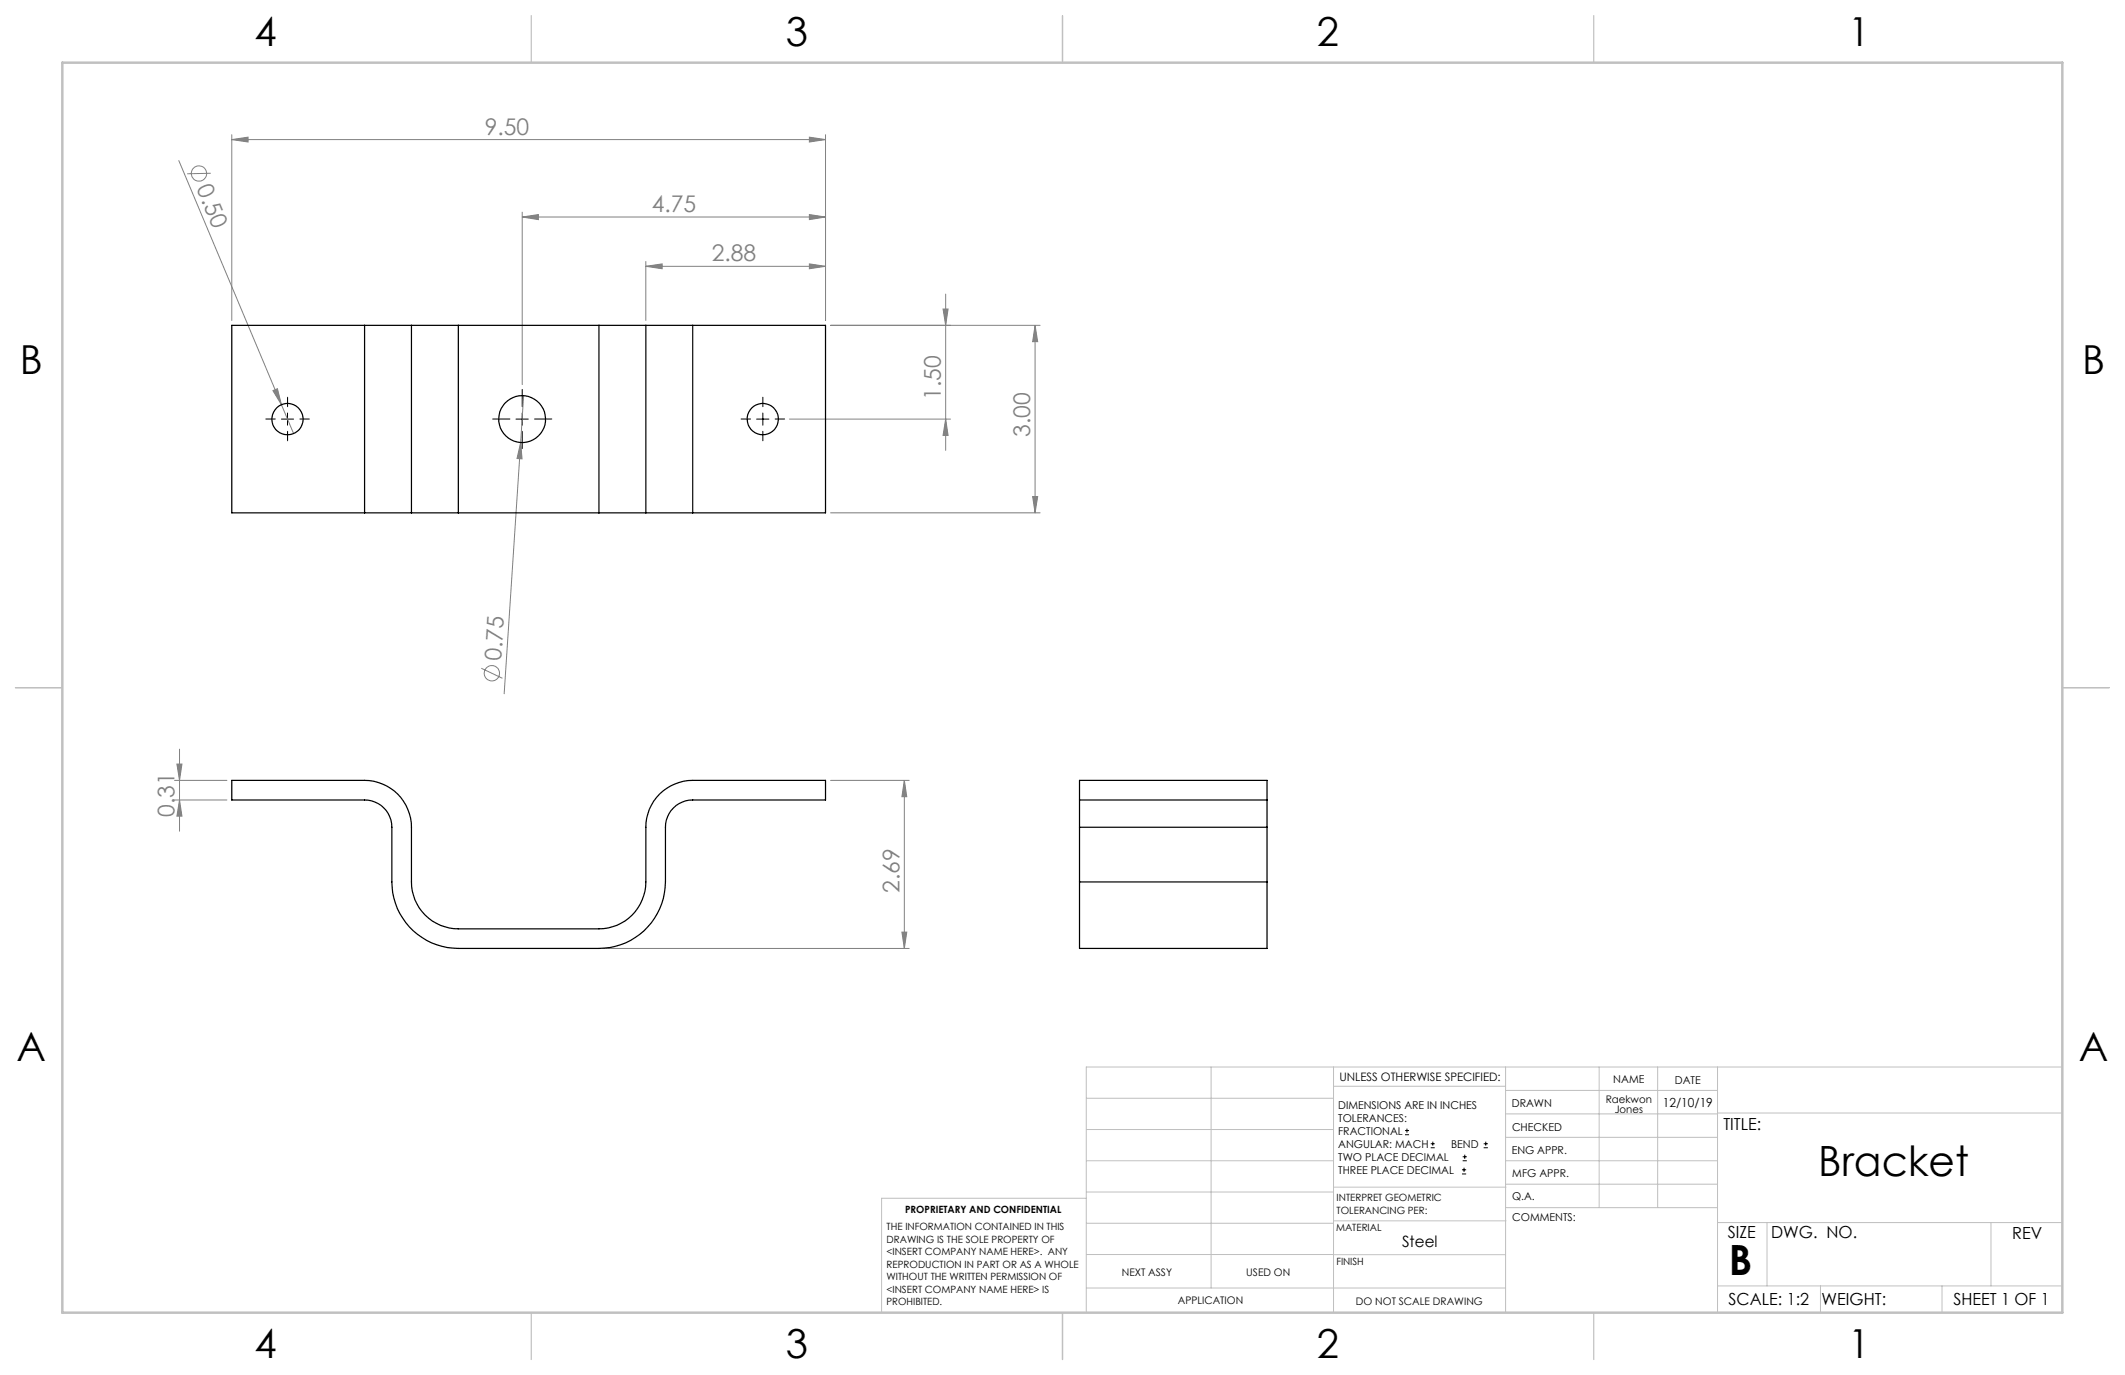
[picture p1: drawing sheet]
<svg xmlns="http://www.w3.org/2000/svg" width="432mm" height="279mm" viewBox="0 0 432 279" stroke-linecap="round" stroke-linejoin="round" font-family="sans-serif">
<g fill="none" stroke="#808080" stroke-width=".2">
<path d="M36.3 32.6l23.4 55.5M42.8 35.2l-4.8 .1M47.1 28.4l3.3-.5v1zM47.1 27.4v37.7M47.1 28.4h120.6M164.5 27.9l3.2 .5-3.2 .5zM167.7 27.4v37.7M106.1 44.1l3.3-.5v1zM106.1 43.1v35M106.1 44.1h61.6M131.2 54.1l3.3-.5v1zM131.2 53.1v12"/>
<path d="M131.2 54.1h36.5M164.5 53.6l3.2 .5-3.2 .5zM164.5 43.6l3.2 .5-3.2 .5zM192.2 59.8v31.7M55.5 79.4l.9-.4 .8 3.2zM168.8 66.1h42.5M191.6 62.8h1.1l-.5 3.3zM210.3 66.1v38.1M210.3 66.1l.6 3.3h-1.1zM105.8 89.9l.3 3.3h-1zM105.8 89.9l-3.4 51.1M106.4 80.4l-.6 9.5"/>
<path d="M160.4 85.2h32.7M192.2 85.2l.5 3.3h-1.1zM168.8 104.2h42.5M209.8 100.9h1.1l-.6 3.3zM97.8 135.8l4.3 2M35.5 158.6h10.6M35.9 155.3h1.1l-.5 3.3zM36.5 152.2v16.7M168.8 158.6h15.9M183.8 158.6v34.1M183.8 158.6l.5 3.3h-1zM35.5 162.6h10.6"/>
<path d="M36.5 162.6l.5 3.2h-1.1zM122.7 192.7h62M183.3 189.4h1l-.5 3.3z"/>
<circle cx="40.4" cy="35.3" r="1.55"/>
<circle cx="99.9" cy="136.8" r="1.55"/>
</g>
<g fill="none" stroke="#000" stroke-width=".2">
<path d="M57.2 85.2h2.5M58.4 83.9v2.5M104.8 85.2h2.6M106.1 83.9v2.5M153.7 85.2h2.5M155 83.9v2.5M285.5 230.6h.8M285.5 229.7h.8M285.9 229.3v.9M290.7 233.2h.8M290.7 232.4h.8M291.1 232v.8"/>
<path d="M297.1 238.5h.8M297.1 237.7h.8M297.2 235.9h.9M297.2 235.1h.9M297.5 237.3v.8M297.6 234.6v.9M301.5 233.2h.8M301.5 232.4h.8M301.9 232v.8"/>
</g>
<path d="M55.9 85.1h-1.9M58.4 82.6v-1.9M58.4 87.6v2M60.9 85.1h2M103.6 85.1h-3.5M106.1 82.6v-3.5M106.1 87.6v3.6M108.6 85.1h3.5M152.5 85.1h-1.9M155 82.6v-1.9M155 87.6v2M157.5 85.1h1.9" fill="none" stroke="#000" stroke-width=".2" stroke-dasharray="15.2 1.3 1.3 1.3"/>
<g fill="none" stroke="#c0c0c0" stroke-width=".2">
<path d="M246.1 216.8v44.9M271 216.8v49.9M305.9 216.8v49.9M324.9 216.8v28.6M336.8 216.8v28.6M349 216.8v49.9M419.1 216.8h-198.4v49.9M220.7 235.9h50.3M220.7 229.5h50.3M220.7 223.2h50.3M271 220.7h34.9M305.9 231.1h43.1"/>
<path d="M305.9 226.3h43.1M305.9 221.6h43.1M305.9 235.9h43.1M349 226.2h70.1M220.7 248.6h50.3M220.7 242.2h50.3M220.7 254.9h50.3M220.7 243.5h-41.6v23.2M271 255h34.9M271 248.1h35M271 241.2h35M305.9 240.6h43.1"/>
<path d="M306 245.4h43M349 248.4h70.1M359.1 248.4v12.9M404.6 248.4v12.9M220.7 261.7h85.2M349 261.3h70.1M369.9 261.3v5.4M394.6 261.3v5.4"/>
</g>
<path d="M108 3.2v9.5M215.9 3.2v9.5M323.8 3.2v9.5M3.1 139.7h9.6M419.1 139.7h9.5M108 266.7v9.6M215.9 266.7v9.6M323.8 266.7v9.6" fill="none" stroke="#c0c0c0" stroke-width=".25"/>
<path d="M12.7 12.7h406.4v254h-406.4z" fill="none" stroke="#c0c0c0" stroke-width=".5"/>
<g fill="#808080">
<path d="M55.5 79.4l.9-.4 .8 3.2z"/>
<path d="M105.8 89.9l.3 3.3h-1z"/>
<path d="M164.5 53.6l3.2 .5-3.2 .5zM131.2 54.1l3.3-.5v1z"/>
<path d="M47.1 28.4l3.3-.5v1zM164.5 27.9l3.2 .5-3.2 .5zM106.1 44.1l3.3-.5v1zM164.5 43.6l3.2 .5-3.2 .5z"/>
<path d="M183.8 158.6l.5 3.3h-1zM183.3 189.4h1l-.5 3.3zM35.9 155.3h1.1l-.5 3.3zM36.5 162.6l.5 3.2h-1.1zM191.6 62.8h1.1l-.5 3.3zM192.2 85.2l.5 3.3h-1.1zM210.3 66.1l.6 3.3h-1.1zM209.8 100.9h1.1l-.6 3.3z"/>
</g>
<g fill="none" stroke="#000" stroke-width=".25">
<path d="M74.1 66.1h9.5M74.1 66.1h-27v38.1h27M74.1 66.1v38.1M83.6 66.1h9.5M83.6 66.1v38.1M93.1 66.1h28.6M93.1 66.1v38.1M121.7 66.1h9.5M121.7 66.1v38.1M131.2 66.1h9.6M131.2 66.1v38.1M140.8 66.1h26.9v38.1h-26.9"/>
<path d="M140.8 66.1v38.1M74.1 104.2h9.5M83.6 104.2h9.5M93.1 104.2h28.6M121.7 104.2h9.5M131.2 104.2h9.6M47.1 158.6h27a9.5 9.5 0 0 1 9.5 9.5v11.1a9.5 9.5 0 0 0 9.5 9.5h28.6a9.5 9.5 0 0 0 9.5-9.5v-11.1a9.5 9.5 0 0 1 9.6-9.5h26.9v4h-26.9a5.5 5.5 0 0 0-5.6 5.5v11.1a13.6 13.6 0 0 1-13.5 13.5h-28.6a13.5 13.5 0 0 1-13.5-13.5v-11.1a5.5 5.5 0 0 0-5.5-5.5h-27zM219.4 162.6v5.5M219.4 179.2v13.5h38.1v-13.5M219.4 162.6v-4h38.1v4M219.4 162.6h38.1M219.4 168.1v11.1"/>
<path d="M219.4 168.1h38.1M219.4 179.2h38.1M257.5 162.6v5.5M257.5 168.1v11.1"/>
<circle cx="58.4" cy="85.2" r="3.2"/>
<circle cx="106.1" cy="85.2" r="4.8"/>
<circle cx="155" cy="85.2" r="3.2"/>
</g>
<g font-size="8.5">
<text x="369.5" y="239">Bracket</text>
<text x="351.3" y="259">B</text>
</g>
<g font-size="8.1">
<text x="51.7" y="9.3">4</text>
<text x="159.7" y="9.3">3</text>
<text x="267.6" y="9.3">2</text>
<text x="375.6" y="9.3">1</text>
<text x="4" y="76">B</text>
<text x="423.1" y="76">B</text>
<text x="3.3" y="215.7">A</text>
<text x="422.4" y="215.7">A</text>
<text x="51.7" y="276">4</text>
<text x="159.7" y="276">3</text>
<text x="267.6" y="276">2</text>
<text x="375.6" y="276">1</text>
</g>
<g font-size="4.7" fill="#808080">
<text x="98.5" y="27.3">9.50</text>
<text x="39.9" y="38.3" transform="rotate(67 39.9 38.3)">0.50</text>
<text x="132.4" y="43.1">4.75</text>
<text x="144.6" y="53.1">2.88</text>
<text x="191.2" y="81.2" transform="rotate(-90 191.2 81.2)">1.50</text>
<text x="209.3" y="88.8" transform="rotate(-90 209.3 88.8)">3.00</text>
<text x="101.8" y="134.3" transform="rotate(-86 101.8 134.3)">0.75</text>
<text x="35.5" y="166" transform="rotate(-90 35.5 166)">0.31</text>
<text x="182.8" y="181.5" transform="rotate(-90 182.8 181.5)">2.69</text>
</g>
<g font-size="3.4">
<text x="350.2" y="229.5">TITLE:</text>
<text x="351.1" y="251.6">SIZE</text>
<text x="359.9" y="251.6">DWG. NO.</text>
<text x="408.9" y="251.7">REV</text>
<text x="351.2" y="265.2">SCALE: 1:2</text>
<text x="370.1" y="265.3">WEIGHT:</text>
<text x="396.9" y="265.2">SHEET 1 OF 1</text>
</g>
<text font-size="3.2" x="284.9" y="253.3">Steel</text>
<text font-size="2.5" x="337.9" y="224.9">12/10/19</text>
<text font-size="2.4" x="272.2" y="219.7">UNLESS OTHERWISE SPECIFIED:</text>
<g font-size="2.2">
<text x="327.8" y="220.1">NAME</text>
<text x="340.3" y="220.2">DATE</text>
<text x="271.9" y="225.3">DIMENSIONS ARE IN INCHES</text>
<text x="271.9" y="227.9">TOLERANCES:</text>
<text x="307.2" y="224.9">DRAWN</text>
<text x="271.9" y="230.6">FRACTIONAL</text>
<text x="271.9" y="233.2">ANGULAR: MACH</text>
<text x="294.9" y="233.2">BEND</text>
<text x="307.3" y="229.8">CHECKED</text>
<text x="271.9" y="235.9">TWO PLACE DECIMAL</text>
<text x="271.9" y="238.5">THREE PLACE DECIMAL</text>
<text x="307.2" y="234.5">ENG APPR.</text>
<text x="307.3" y="239.2">MFG APPR.</text>
<text x="307.3" y="243.9">Q.A.</text>
<text x="307.3" y="248.1">COMMENTS:</text>
</g>
<g font-size="2.1">
<text x="326.3" y="224.1">Raekwon</text>
<text x="328.1" y="226.2">Jones</text>
<text x="227.9" y="259.2">NEXT ASSY</text>
<text x="253.3" y="259.2">USED ON</text>
<text x="239.3" y="265">APPLICATION</text>
<text x="275.5" y="265.1">DO NOT SCALE DRAWING</text>
</g>
<g font-size="2">
<text x="271.6" y="244.1">INTERPRET GEOMETRIC</text>
<text x="180.2" y="250">THE INFORMATION CONTAINED IN THIS</text>
<text x="183.9" y="246.4">PROPRIETARY AND CONFIDENTIAL</text>
<text x="271.5" y="250.2">MATERIAL</text>
<text x="271.6" y="246.6">TOLERANCING PER:</text>
<text x="180.2" y="252.5">DRAWING IS THE SOLE PROPERTY OF</text>
<text x="180.2" y="255.1">&lt;INSERT COMPANY NAME HERE&gt;. ANY</text>
<text x="180.2" y="257.6">REPRODUCTION IN PART OR AS A WHOLE</text>
<text x="271.5" y="257">FINISH</text>
<text x="180.2" y="260.1">WITHOUT THE WRITTEN PERMISSION OF</text>
<text x="180.2" y="262.6">&lt;INSERT COMPANY NAME HERE&gt; IS</text>
<text x="180.2" y="265.2">PROHIBITED.</text>
</g>
</svg>
